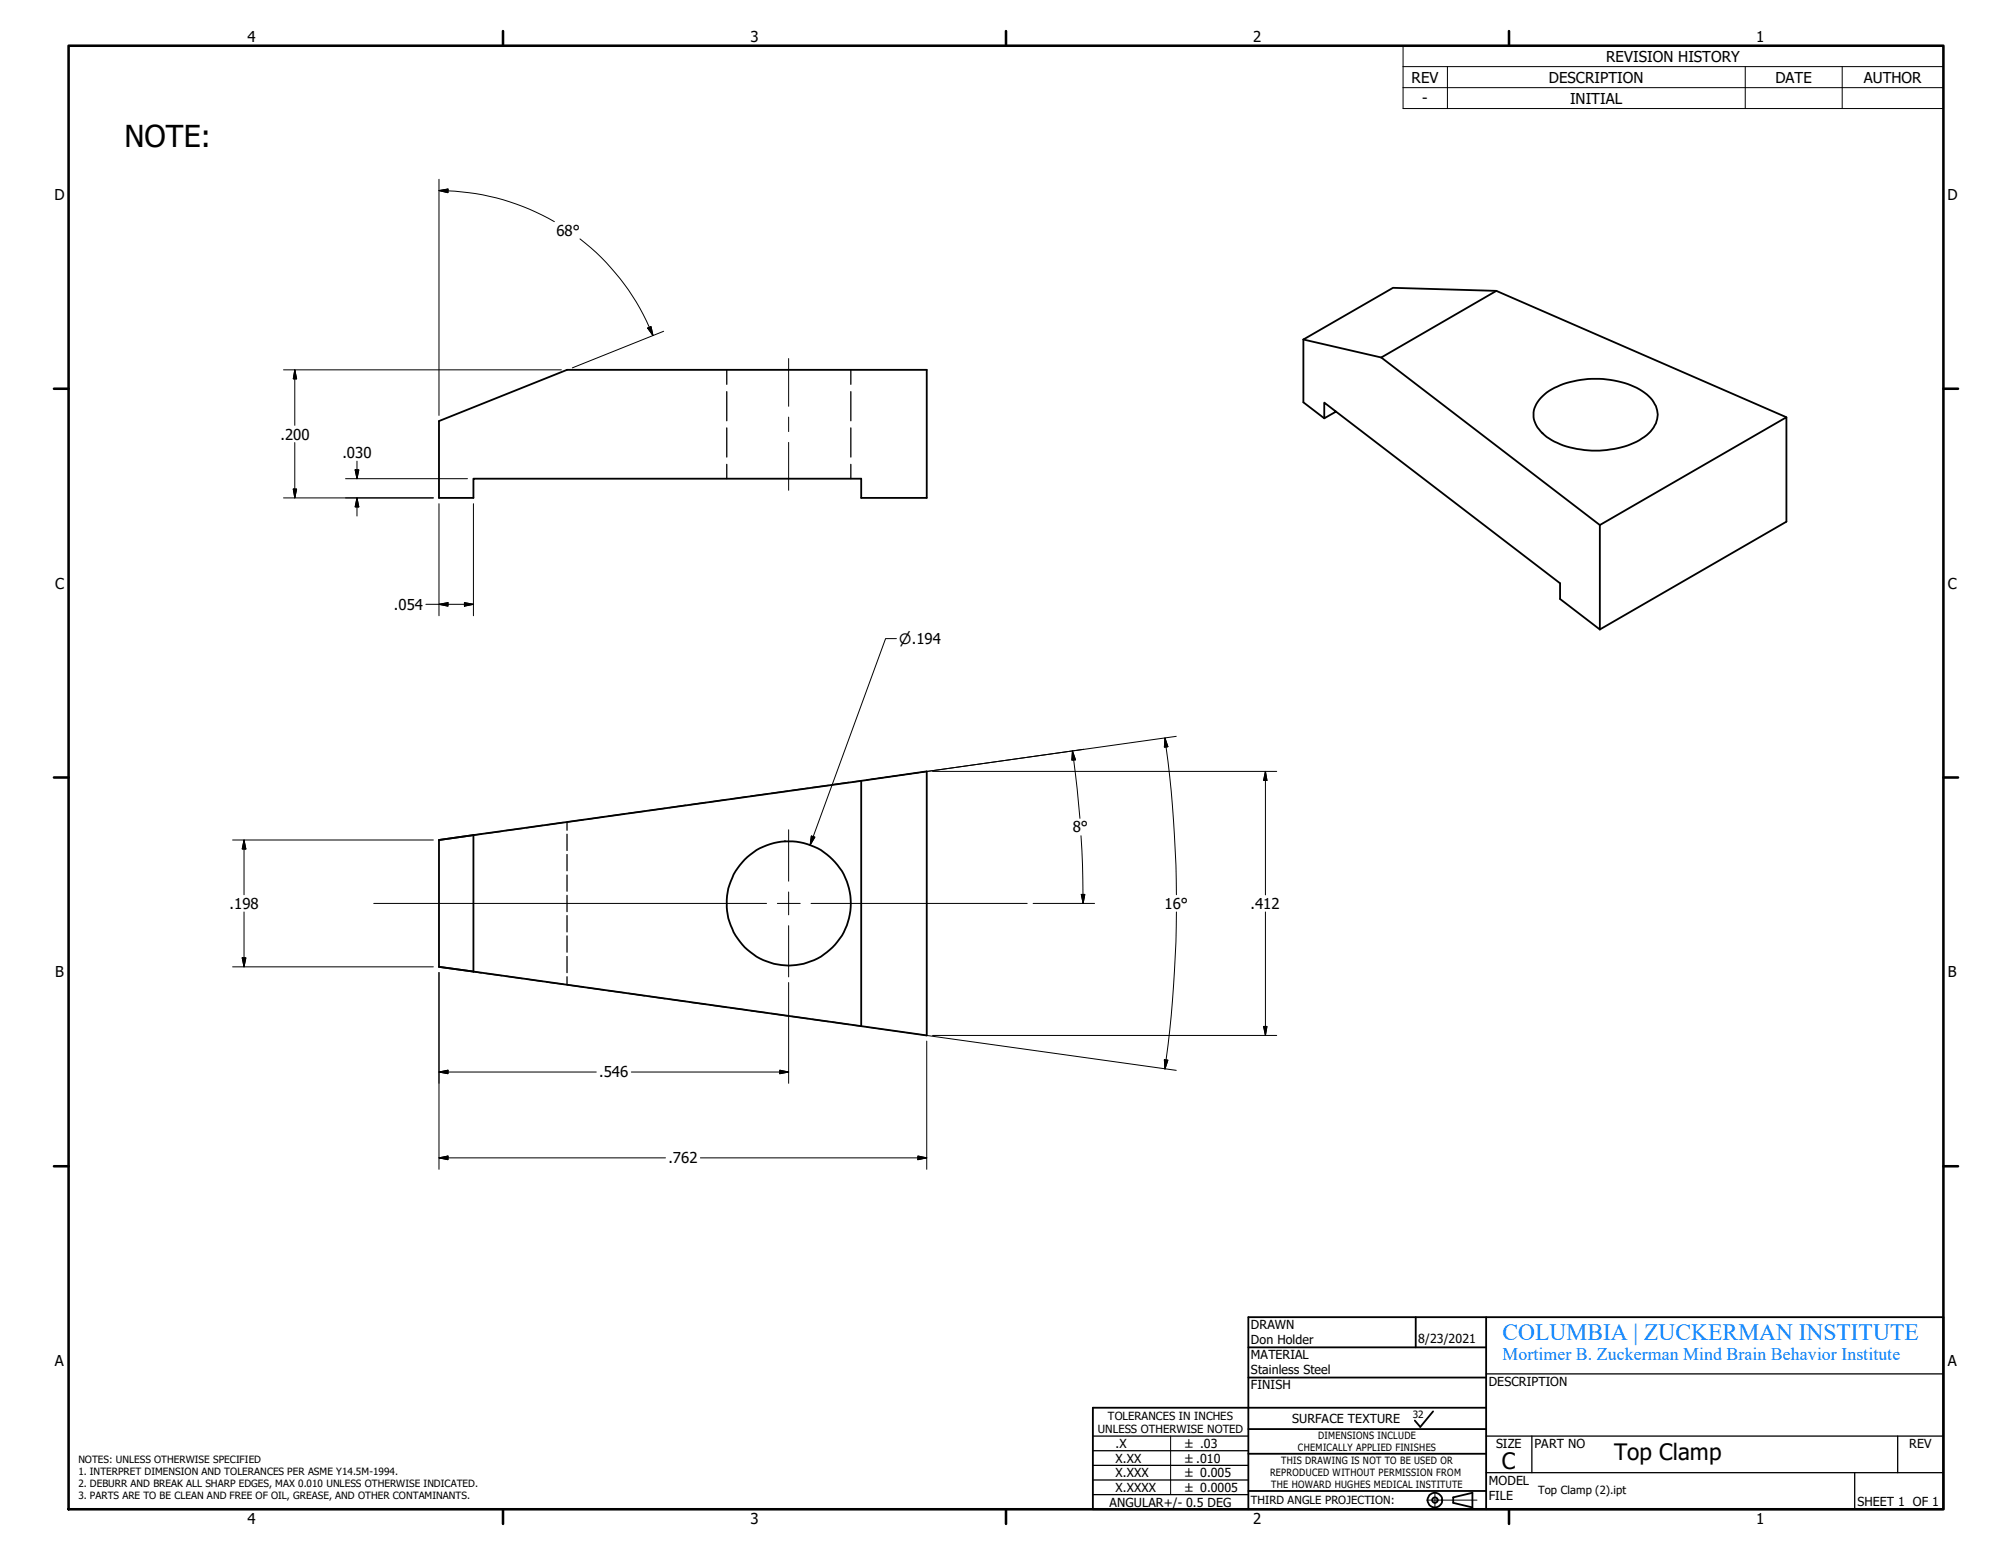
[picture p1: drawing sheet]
<svg xmlns="http://www.w3.org/2000/svg" width="279mm" height="216mm" viewBox="0 0 279 216" stroke-linecap="round" stroke-linejoin="round" font-family="sans-serif">
<g fill="none" stroke="#000" stroke-width=".25">
<path d="M61 58.5l17.7-7.1h50v17.7h-9.1v-2.6h-53.9v2.6h-4.7zM181 47.1v8.8l2.9 2.2M181 47.1l10.8 2.5M185.5 57.1l-1.6 1v-2.2l32.7 25.1v2.2l5.6 4.2M191.8 49.6l30.4 23.3M207.8 40.4l40.3 17.5M207.8 40.4l-14.4-.4-12.4 7.1M207.8 40.4l-16 9.2M214.2 55a10.6 10.6 0 0 1 7.4-2.4 10.6 10.6 0 0 1 7.6 2.7 3.2 3.2 0 0 1 0 4.6 10.2 10.2 0 0 1-6.6 2.6 11.9 11.9 0 0 1-8.1-2.1 3.5 3.5 0 0 1-1.4-3.7l.4-.9zM222.2 72.9l25.9-15v14.5l-25.9 15M222.2 72.9v14.5M65.7 116v18.9"/>
<path d="M65.7 116l-4.7 .6v17.6l4.7 .7M119.6 108.4v34.1M119.6 108.4l9.1-1.3v36.7l-63-8.9M119.6 108.4l-53.9 7.6M173.4 191.3h33M173.4 187.1h33M173.4 198.4h33M196.6 182.9v4.2M199 196l-1.8 2.1-.7-.9M206.4 195.5h-54.6v14h118.1v-26.6h-96.5v26.7M206.4 182.9v26.6M173.4 207h33"/>
<path d="M173.4 201.8h33M201.8 207.9l2.7-.6v2l-2.7-.6z"/>
<circle cx="109.5" cy="125.4" r="8.6"/>
<circle cx="199.3" cy="208.3" r="1.02"/>
<circle cx="199.3" cy="208.3" r=".38"/>
</g>
<g fill="none" stroke="#000" stroke-width=".18">
<path d="M100.9 59.4v4.1M100.9 51.4v2M100.9 54.4v4M118.2 59.4v4.1M118.2 51.4v2M118.2 54.4v4M100.9 64.5v2M118.2 64.5v2M66.8 115.8l-1.1 .2M69.7 115.4l-2.3 .3M72.5 115l-2.2 .3M75.4 114.6l-2.3 .3"/>
<path d="M78.2 114.2l-2.3 .3M78.7 114.2v1.1M78.7 115.8v2.3M78.7 118.6v2.3M81 113.8l-2.2 .3M83.9 113.4l-2.3 .3M86.7 113l-2.3 .3M89.5 112.6l-2.2 .3M92.4 112.2l-2.3 .3M95.2 111.8l-2.3 .3M98 111.4l-2.2 .3M100.9 111l-2.3 .4"/>
<path d="M103.7 110.6l-2.2 .4M106.6 110.2l-2.3 .3M109.4 109.8l-2.3 .4M112.2 109.4l-2.3 .3M115 109.1l-2.2 .2M117.9 108.6l-2.3 .3M119.6 108.4l-1.2 .2M65.7 134.9l1.1 .2M67.4 135.1l2.3 .4M70.3 135.5l2.2 .4M73.1 135.9l2.3 .4M75.9 136.4l2.3 .3"/>
<path d="M78.7 121.5v2.2M78.7 124.3v2.3M78.7 127.1v2.3M78.7 129.9v2.3M78.7 132.8v2.2M78.7 135.6v1.1M78.8 136.7l2.2 .4M81.6 137.1l2.3 .4M84.4 137.5l2.3 .3M87.3 137.9l2.2 .4M90.1 138.3l2.3 .4M92.9 138.7l2.3 .3"/>
<path d="M95.8 139.1l2.2 .3M98.6 139.5l2.3 .3M101.5 139.9l2.2 .3M104.3 140.3l2.3 .3M107.1 140.7l2.3 .4M109.9 141.1l2.3 .3M112.8 141.5l2.2 .3M115.6 141.9l2.3 .3M118.4 142.3l1.2 .2M151.8 199.4h21.6M206.4 190.8h63.5M206.4 199.4h63.5"/>
<path d="M212.7 199.4v5.1M263.5 199.4v5.1M151.8 207.5h21.6M151.8 205.5h21.6M151.8 203.5h21.6M151.8 201.4h21.6M206.4 204.5h63.5M257.6 204.5v5"/>
</g>
<g fill="none" stroke="#000" stroke-width=".36">
<path d="M9.5 6.3h260.4v203.2h-260.4zM69.8 4.3v2M139.7 4.3v2M209.5 4.3v2M7.5 54h2M269.9 54h2M7.5 107.9h2M269.9 107.9h2M7.5 161.9h2M269.9 161.9h2M69.8 209.5v2.1M139.7 209.5v2.1"/>
<path d="M209.5 209.5v2.1"/>
</g>
<g fill="none" stroke="#000" stroke-width=".14">
<path d="M194.8 6.3h75.1v8.8h-75.1zM194.8 9.2h75.1M194.8 12.2h75.1M201 9.2v5.9M242.4 9.2v5.9M255.8 9.2v5.9M61 26.5l1.2-.3v.6zM61 26.5a32.1 32.1 0 0 1 16 4.3M61 24.9v32.8M80.5 33.2a32.1 32.1 0 0 1 10.2 13.4M39.4 51.4h38.6M40.9 51.4v7.7"/>
<path d="M40.9 51.4l.3 1.2h-.5zM89.9 45.6l.5-.3 .3 1.3zM92.2 46l-12.7 5.1M109.5 49.8v6.6M109.5 57.9v2M39.4 69.1h20.8M40.7 67.9h.5l-.3 1.2zM40.9 61.4v7.7M48 66.5h16.9M49.3 65.2h.5l-.2 1.3zM49.6 64v2.5M49.6 69.1v2.5"/>
<path d="M49.6 69.1l.2 1.3h-.5zM61 69.9v15.6M65.7 69.9v15.6M109.5 61.4v6.7M59.1 83.9h6.6M61 83.9l1.2-.2v.5zM64.5 83.7l1.2 .2-1.2 .3zM124.5 88.7h-1.5l-10.5 28.6M32.3 116.6h27.9M33.9 116.6v7.6M33.9 116.6l.2 1.3h-.5zM109.5 115.2v7.1"/>
<path d="M112.7 116.1l.5 .1-.7 1.1zM129.5 107.1h47.8M148.9 104.3l.5 1.2h-.6zM148.9 104.3l1.1 9.3M150.1 116l.2 4.1 .1 5.3M161.8 102.5a167.7 167.7 0 0 1 1.6 21.7M161.8 102.5l.4 1.2h-.5zM163.3 102.2l-42.9 6.1M175.7 107.1v17.1M175.7 107.1l.2 1.3h-.4zM32.3 134.2h27.9M33.6 133h.5l-.2 1.2z"/>
<path d="M33.9 126.6v7.6M51.9 125.4h54.5M61 135v27.3M108 125.4h3.1M109.5 123.8v3.2M109.5 128.5v7.1M109.5 136.4v14M112.6 125.4h30M143.5 125.4h8.5M150.2 124.2h.4l-.2 1.2zM163.4 126.6a172.2 172.2 0 0 1-1.6 21.8M175.7 126.6v17.2"/>
<path d="M61 148.8l1.2-.2v.5zM82.8 148.8h-21.8M87.7 148.8h21.8M108.3 148.6l1.2 .2-1.2 .3zM120.4 142.6l42.9 6M128.7 144.5v17.8M129.5 143.8h47.8M161.7 147.2h.5l-.4 1.2zM175.5 142.5h.4l-.2 1.3zM61 160.8l1.2-.3v.5zM61 160.8h31.4M97.3 160.8h31.4"/>
<path d="M127.5 160.5l1.2 .3-1.2 .2zM162.6 199.4v8.1M198.1 208.3h7M199.3 207.1v2.3"/>
</g>
<g fill="#000" stroke="#000" stroke-width=".14">
<path d="M61 26.5l1.2-.3v.6zM40.9 51.4l.3 1.2h-.5zM89.9 45.6l.5-.3 .3 1.3zM40.7 67.9h.5l-.3 1.2zM49.3 65.2h.5l-.2 1.3zM49.6 69.1l.2 1.3h-.5zM61 83.9l1.2-.2v.5zM64.5 83.7l1.2 .2-1.2 .3zM33.9 116.6l.2 1.3h-.5zM112.7 116.1l.5 .1-.7 1.1zM148.9 104.3l.5 1.2h-.6zM161.8 102.5l.4 1.2h-.5z"/>
<path d="M175.7 107.1l.2 1.3h-.4zM33.6 133h.5l-.2 1.2zM150.2 124.2h.4l-.2 1.2zM61 148.8l1.2-.2v.5zM108.3 148.6l1.2 .2-1.2 .3zM161.7 147.2h.5l-.4 1.2zM175.5 142.5h.4l-.2 1.3zM61 160.8l1.2-.3v.5zM127.5 160.5l1.2 .3-1.2 .2z"/>
</g>
<text font-size="4.2" x="17.3" y="20.4">NOTE:</text>
<text font-size="3.3" fill="#0080ff" x="208.6" y="186">COLUMBIA | ZUCKERMAN INSTITUTE</text>
<g font-size="3.1">
<text x="224.1" y="202.7">Top Clamp</text>
<text x="208.6" y="204">C</text>
</g>
<text font-size="2.5" fill="#0080ff" x="208.6" y="188.8">Mortimer B. Zuckerman Mind Brain Behavior Institute</text>
<g font-size="2.1">
<text x="34.4" y="5.9">4</text>
<text x="104.2" y="5.9">3</text>
<text x="174" y="5.9">2</text>
<text x="243.9" y="5.9">1</text>
<text x="196" y="11.5">REV</text>
<text x="215.1" y="11.5">DESCRIPTION</text>
<text x="223" y="8.6">REVISION HISTORY</text>
<text x="246.5" y="11.5">DATE</text>
<text x="258.8" y="11.5">AUTHOR</text>
<text x="197.5" y="14.3">-</text>
<text x="218" y="14.4">INITIAL</text>
<text x="7.6" y="27.8">D</text>
<text x="270.4" y="27.8">D</text>
<text x="77.3" y="32.7">68°</text>
<text x="38.9" y="61">.200</text>
<text x="47.5" y="63.6">.030</text>
<text x="7.6" y="81.7">C</text>
<text x="270.5" y="81.7">C</text>
<text x="54.7" y="84.7">.054</text>
<text x="149" y="115.6">8°</text>
<text x="31.9" y="126.2">.198</text>
<text x="161.7" y="126.2">16°</text>
<text x="173.7" y="126.2">.412</text>
<text x="7.6" y="135.7">B</text>
<text x="270.5" y="135.7">B</text>
<text x="83.2" y="149.6">.546</text>
<text x="92.8" y="161.5">.762</text>
<text x="7.6" y="189.7">A</text>
<text x="270.5" y="189.7">A</text>
<text x="34.4" y="211.6">4</text>
<text x="104.2" y="211.6">3</text>
<text x="174" y="211.6">2</text>
<text x="243.9" y="211.6">1</text>
</g>
<text font-size="2" x="124.9" y="89.4">⌀.194</text>
<g font-size="1.7">
<text x="173.7" y="184.5">DRAWN</text>
<text x="173.7" y="188.7">MATERIAL</text>
<text x="173.7" y="186.6">Don Holder</text>
<text x="173.7" y="190.8">Stainless Steel</text>
<text x="197" y="186.4">8/23/2021</text>
<text x="173.7" y="192.9">FINISH</text>
<text x="179.4" y="197.6">SURFACE TEXTURE</text>
<text x="206.7" y="192.4">DESCRIPTION</text>
<text x="154.9" y="201">.X</text>
<text x="154.9" y="203.1">X.XX</text>
<text x="207.8" y="201">SIZE</text>
<text x="213.1" y="201.1">PART NO</text>
<text x="265.1" y="201">REV</text>
<text x="154.1" y="209.2">ANGULAR+/- 0.5 DEG</text>
<text x="154.9" y="205.1">X.XXX</text>
<text x="154.9" y="207.1">X.XXXX</text>
<text x="206.7" y="206.1">MODEL</text>
<text x="206.7" y="208.2">FILE</text>
<text x="257.9" y="209.1">SHEET 1 OF 1</text>
</g>
<g font-size="1.6">
<text x="153.8" y="197.1">TOLERANCES IN INCHES</text>
<text x="152.4" y="199">UNLESS OTHERWISE NOTED</text>
<text x="164.6" y="201.1">± .03</text>
<text x="164.6" y="203.1">±.010</text>
<text x="164.6" y="205.1">± 0.005</text>
<text x="164.6" y="207.2">± 0.0005</text>
<text x="173.7" y="208.8">THIRD ANGLE PROJECTION:</text>
<text x="213.6" y="207.4">Top Clamp (2).ipt</text>
</g>
<g font-size="1.4">
<text x="196.2" y="196.9">32</text>
<text x="10.9" y="203.1">NOTES: UNLESS OTHERWISE SPECIFIED</text>
<text x="177.9" y="203.3">THIS DRAWING IS NOT TO BE USED OR</text>
<text x="180.2" y="201.5">CHEMICALLY APPLIED FINISHES</text>
<text x="183" y="199.9">DIMENSIONS INCLUDE</text>
<text x="10.9" y="204.7">1. INTERPRET DIMENSION AND TOLERANCES PER ASME Y14.5M-1994.</text>
<text x="10.9" y="206.4">2. DEBURR AND BREAK ALL SHARP EDGES, MAX 0.010 UNLESS OTHERWISE INDICATED.</text>
<text x="10.9" y="208.1">3. PARTS ARE TO BE CLEAN AND FREE OF OIL, GREASE, AND OTHER CONTAMINANTS.</text>
<text x="176.4" y="205">REPRODUCED WITHOUT PERMISSION FROM</text>
<text x="176.5" y="206.6">THE HOWARD HUGHES MEDICAL INSTITUTE</text>
</g>
</svg>
